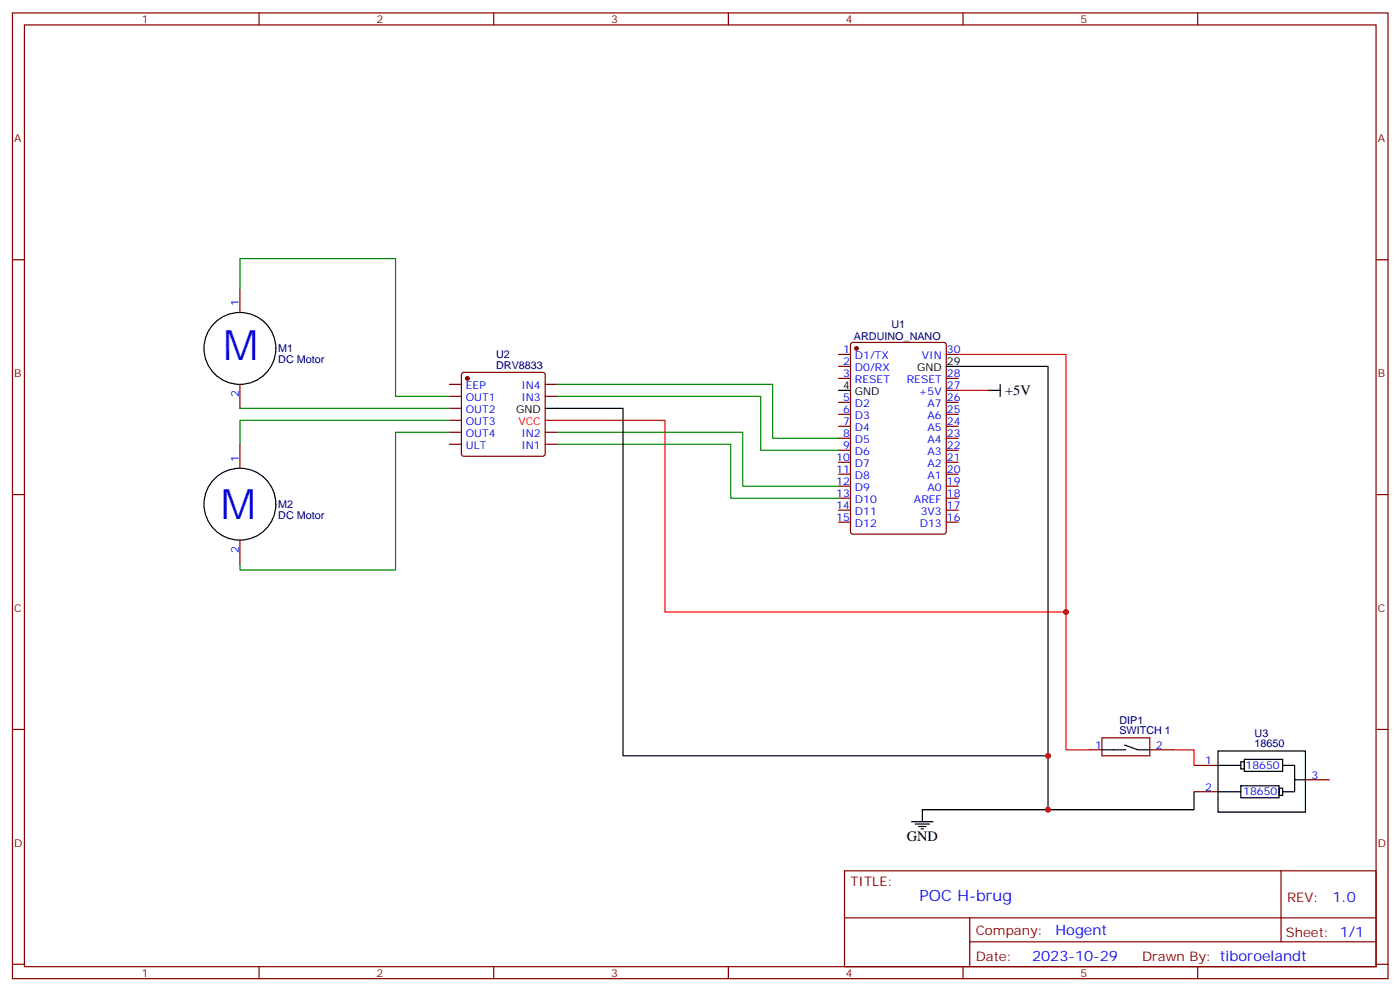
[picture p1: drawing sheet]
<svg xmlns="http://www.w3.org/2000/svg" width="413mm" height="292mm" viewBox="0 0 413 292" stroke-linecap="round" stroke-linejoin="round" font-family="sans-serif">
<g fill="none" stroke="#870000" stroke-width=".35">
<path d="M3.7 3.8h405.3v284.3h-405.3zM7.2 7.3h398.3v277.3h-398.3zM76.3 3.8v3.5M145.5 3.8v3.5M214.6 3.8v3.5M283.8 3.8v3.5M352.9 3.8v3.5M3.7 76.5h3.5M405.5 76.5h3.5M70.7 84.9v7.1M70.7 113.2v7M132.4 113.2h3.6"/>
<path d="M132.4 116.7h3.6M136.2 109.8l.5-.2h23.2l.5 .2 .3 .5v23.3l-.3 .5-.5 .2h-23.2l-.5-.2-.2-.5v-23.3zM160.7 113.2h3.5M160.7 116.7h3.5M247.1 104.4h3.5M247.1 107.9h3.5M247.1 111.4h3.5M247.1 118.5h3.5M250.8 101l.5-.2h26.8l.7 .5v55.3l-.4 .6-27.1 .1-.6-.5-.1-55.3zM278.8 104.4h3.6M278.8 111.4h3.6M278.8 118.5h3.6"/>
<path d="M278.8 114.9h3.6M70.7 130.8v7.1M132.4 120.2h3.6M132.4 123.8h3.6M132.4 127.3h3.6M132.4 130.8h3.6M160.7 127.3h3.5M160.7 130.8h3.5M247.1 122h3.5M247.1 125.5h3.5M247.1 129h3.5M247.1 132.6h3.5"/>
<path d="M247.1 136.1h3.5M247.1 139.6h3.5M278.8 122h3.6M278.8 125.5h3.6M278.8 129h3.6M278.8 132.6h3.6M278.8 136.1h3.6M278.8 139.6h3.6M3.7 145.6h3.5M70.7 159v7.1M247.1 143.2h3.5M247.1 146.7h3.5"/>
<path d="M247.1 150.2h3.5M247.1 153.7h3.5M278.8 143.2h3.6M278.8 146.7h3.6M278.8 150.2h3.6M278.8 153.7h3.6M405.5 145.6h3.5M3.7 214.8h3.5M324.7 217.2h14.1v5.3h-14.1zM405.5 214.8h3.5M321.2 220.8h3.5M338.8 220.8h7.1"/>
<path d="M351.9 225.4h7M351.9 233.1h7M384.7 229.6h7M248.8 256.4h156.7v28.2h-156.7zM377.5 256.4v20.9M248.9 270.2h156.5M285.8 277.3h119.6M285.8 270.2v14.2M3.7 283.9h3.5M76.3 284.6v3.5M145.5 284.6v3.5M214.6 284.6v3.5"/>
<path d="M283.8 284.6v3.5M352.9 284.6v3.5M405.5 283.9h3.5"/>
</g>
<g fill="#870000" stroke="#870000" stroke-width=".35">
<circle cx="252.4" cy="102.6" r=".53"/>
<circle cx="137.7" cy="111.4" r=".53"/>
</g>
<g fill="none" stroke="#000" stroke-width=".35">
<path d="M247.1 114.9h3.5M278.8 107.9h30v130.5M291.2 114.9h3.5M294.7 113.2v3.5M160.7 120.2h22.9v102.3h125.2M331.4 219.4l3.9 1.4h3.5M324.7 220.8h7.1M351.9 233.1v5.3h-80.1v3.5M358.9 221.1h25.8v18h-25.8zM358.9 233.1h6.7M358.9 225.3l.1 .1M359.3 225.4h6.3"/>
<path d="M365.6 224.3h1.1v2.1h-1.1zM365.6 231.4h11.3v3.5h-11.3zM366.7 223.6h11.3v3.5h-11.3zM376.9 232.1h1.1v2.1h-1.1zM378 225.4h3.5v7.7h-3.5M381.5 229.2v.4h3.2M268.6 241.9h6.4M269.7 242.6h4.2M270.7 243.3h2.1M271.4 244.1h.7"/>
<circle cx="70.7" cy="102.6" r="10.6"/>
<circle cx="70.7" cy="148.4" r="10.6"/>
</g>
<path d="M282.4 104.4h31.7v116.4h7.1M282.4 114.9h8.8M160.7 123.8h35.2v56.4h118.2M345.9 220.8h6v4.6" fill="none" stroke="#f00" stroke-width=".35"/>
<path d="M70.7 84.9v-8.8h45.9v40.6h15.8M164.2 113.2h63.5v15.8h19.4M164.2 116.7h60v15.9h22.9M70.7 120.2h61.7M132.4 123.8h-61.7v7M132.4 127.3h-15.8v40.6h-45.9v-1.8M164.2 127.3h54.7v15.9h28.2M164.2 130.8h51.1v15.9h31.8" fill="none" stroke="#008700" stroke-width=".35"/>
<g fill="#c00">
<circle cx="314.1" cy="180.2" r=".88"/>
<circle cx="308.8" cy="238.4" r=".88"/>
<circle cx="308.8" cy="222.5" r=".88"/>
</g>
<g font-size="12.3" fill="#00f">
<text x="65.8" y="106.1">M</text>
<text x="65.1" y="152.7">M</text>
</g>
<text font-size="4.6" fill="#00f" x="270.9" y="265.4">POC H-brug</text>
<g font-size="4.2">
<text x="296.2" y="116.3">+5V</text>
<text x="267.2" y="247.6">GND</text>
</g>
<g font-size="4.2" fill="#00f">
<text x="392.6" y="265.7">1.0</text>
<text x="311" y="275.2">Hogent</text>
<text x="304.1" y="283">2023-10-29</text>
</g>
<g font-size="3.9" fill="#800">
<text x="250.6" y="261">TITLE:</text>
<text x="379.2" y="265.7">REV:</text>
<text x="287.5" y="275.2">Company:</text>
<text x="378.9" y="275.8">Sheet: 1/1</text>
<text x="287.5" y="282.9">Date:</text>
<text x="336.6" y="282.9">Drawn By: tiboroelandt</text>
</g>
<g font-size="3.2" fill="#800">
<text x="41.8" y="6.8">1</text>
<text x="110.9" y="6.8">2</text>
<text x="180.1" y="6.8">3</text>
<text x="249.2" y="6.8">4</text>
<text x="318.3" y="6.8">5</text>
<text x="4.2" y="41.9">A</text>
<text x="406" y="41.9">A</text>
<text x="4.2" y="111.1">B</text>
<text x="406" y="111.1">B</text>
<text x="4.2" y="180.2">C</text>
<text x="406" y="180.2">C</text>
<text x="4.2" y="249.3">D</text>
<text x="406" y="249.3">D</text>
<text x="41.8" y="287.6">1</text>
<text x="110.9" y="287.6">2</text>
<text x="180.1" y="287.6">3</text>
<text x="249.2" y="287.6">4</text>
<text x="318.3" y="287.6">5</text>
</g>
<g font-size="3.2" fill="#00f">
<text x="70.3" y="90.2" transform="rotate(-90 70.3 90.2)">1</text>
<text x="248.4" y="104">1</text>
<text x="248.4" y="107.5">2</text>
<text x="251.9" y="105.8">D1/TX</text>
<text x="271.7" y="105.8">VIN</text>
<text x="279" y="104">30</text>
<text x="248.4" y="111.1">3</text>
<text x="251.9" y="109.3">D0/RX</text>
<text x="251.9" y="112.8">RESET</text>
<text x="267.2" y="112.8">RESET</text>
<text x="279" y="111.1">28</text>
<text x="70.3" y="116.9" transform="rotate(-90 70.3 116.9)">2</text>
<text x="137.3" y="114.6">EEP</text>
<text x="137.3" y="118.1">OUT1</text>
<text x="153.6" y="118.1">IN3</text>
<text x="153.6" y="114.6">IN4</text>
<text x="248.4" y="118.1">5</text>
<text x="251.9" y="119.9">D2</text>
<text x="270.7" y="116.3">+5V</text>
<text x="273.3" y="119.9">A7</text>
<text x="279" y="118.1">26</text>
<text x="279" y="114.6">27</text>
<text x="137.3" y="121.6">OUT2</text>
<text x="137.3" y="125.2">OUT3</text>
<text x="248.4" y="121.6">6</text>
<text x="248.4" y="125.2">7</text>
<text x="251.9" y="123.4">D3</text>
<text x="273.3" y="123.4">A6</text>
<text x="279" y="125.2">24</text>
<text x="279" y="121.6">25</text>
<text x="137.3" y="128.7">OUT4</text>
<text x="153.6" y="128.7">IN2</text>
<text x="248.4" y="128.7">8</text>
<text x="251.9" y="126.9">D4</text>
<text x="251.9" y="130.5">D5</text>
<text x="273.3" y="130.5">A4</text>
<text x="273.3" y="126.9">A5</text>
<text x="279" y="128.7">23</text>
<text x="70.3" y="136.1" transform="rotate(-90 70.3 136.1)">1</text>
<text x="137.3" y="132.2">ULT</text>
<text x="153.6" y="132.2">IN1</text>
<text x="246.4" y="135.7">10</text>
<text x="248.4" y="132.2">9</text>
<text x="251.9" y="134">D6</text>
<text x="251.9" y="137.5">D7</text>
<text x="273.3" y="137.5">A2</text>
<text x="273.3" y="134">A3</text>
<text x="279" y="135.7">21</text>
<text x="279" y="132.2">22</text>
<text x="246.4" y="139.3">11</text>
<text x="246.4" y="142.8">12</text>
<text x="251.9" y="141">D8</text>
<text x="273.3" y="141">A1</text>
<text x="279" y="142.8">19</text>
<text x="279" y="139.3">20</text>
<text x="246.4" y="146.3">13</text>
<text x="246.4" y="149.9">14</text>
<text x="251.9" y="144.6">D9</text>
<text x="251.9" y="148.1">D10</text>
<text x="269.3" y="148.1">AREF</text>
<text x="273.3" y="144.6">A0</text>
<text x="279" y="149.9">17</text>
<text x="279" y="146.3">18</text>
<text x="246.4" y="153.4">15</text>
<text x="251.9" y="151.6">D11</text>
<text x="251.9" y="155.2">D12</text>
<text x="271.1" y="155.2">D13</text>
<text x="271.3" y="151.6">3V3</text>
<text x="279" y="153.4">16</text>
<text x="70.3" y="162.8" transform="rotate(-90 70.3 162.8)">2</text>
<text x="322.7" y="220.4">1</text>
<text x="340.6" y="220.4">2</text>
<text x="355.1" y="225">1</text>
<text x="367" y="226.4">18650</text>
<text x="355.1" y="232.8">2</text>
<text x="386.4" y="229.2">3</text>
<text x="366.3" y="234.2">18650</text>
</g>
<g font-size="3.2" fill="#000080">
<text x="251.6" y="100.2">ARDUINO_NANO</text>
<text x="262.7" y="96.5">U1</text>
<text x="82" y="106.9">DC Motor</text>
<text x="82" y="103.7">M1</text>
<text x="146.2" y="105.4">U2</text>
<text x="146.2" y="108.6">DRV8833</text>
<text x="82" y="149.6">M2</text>
<text x="82" y="152.8">DC Motor</text>
<text x="329.9" y="213.1">DIP1</text>
<text x="329.9" y="216.2">SWITCH 1</text>
<text x="369.7" y="220.1">18650</text>
<text x="369.7" y="216.9">U3</text>
</g>
<g font-size="3.2">
<text x="279" y="107.5">29</text>
<text x="270.2" y="109.3">GND</text>
<text x="248.4" y="114.6">4</text>
<text x="251.9" y="116.3">GND</text>
<text x="152.1" y="121.6">GND</text>
</g>
<text font-size="3.2" fill="#f00" x="152.7" y="125.2">VCC</text>
</svg>
